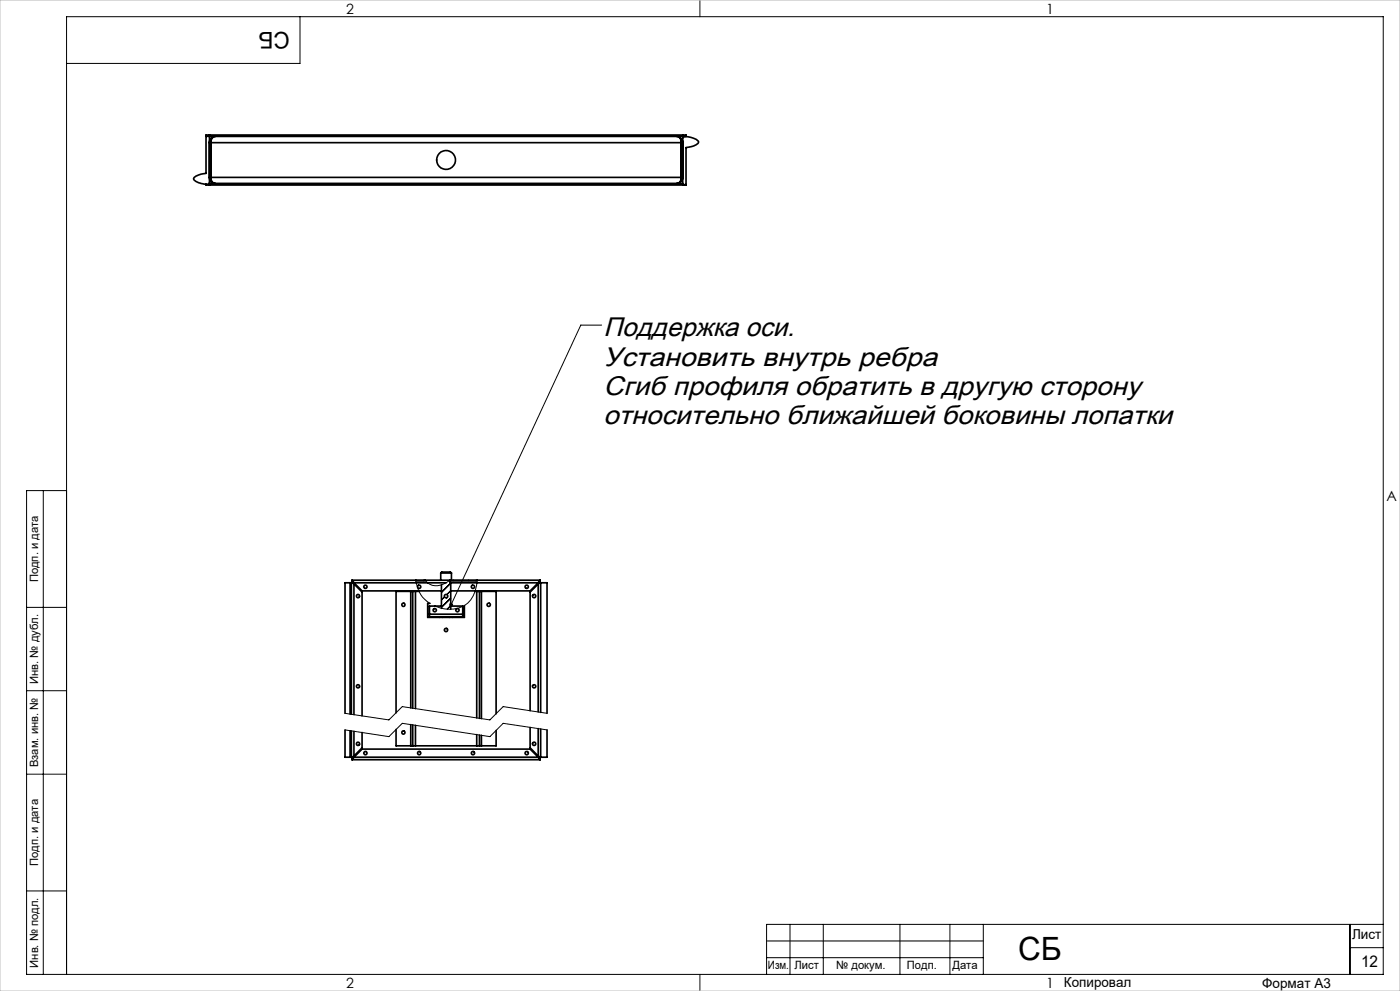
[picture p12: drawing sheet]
<svg xmlns="http://www.w3.org/2000/svg" width="420mm" height="297mm" viewBox="0 0 420 297" stroke-linecap="round" stroke-linejoin="round" font-family="sans-serif">
<g fill="none" stroke="#000" stroke-width=".3">
<path d="M90 5v14h-70M210 0v5M180.5 97.4h-6.3l-38.9 83.9M13 147v145M20 147h-12v145h407v-287h-395v287M124.7 173.9l.9 3.2M124.9 173.9l-.2 .1M125.7 177.2a7.7 7.7 0 0 0 3.3 3.6M127.1 173.9l-.1 .2M132.5 175.3h-.1M133.3 178.9l-.9 .9M135.2 174.8l-2.8 2.7"/>
<path d="M135.2 177l-1.1 1.2M135.2 179.3l-2.8 2.7M135.4 173.6l-.4 .3a6.2 6.2 0 0 1-6 1.2l-1.5-1.2M136.1 173.9l-.2 .2M140.6 173.9l-.2 .2M142.5 177.2a7.5 7.5 0 0 1-3.2 4.3M142.8 173.9l-.1 .2M143.2 173.9l-.6 3.2M8 182h12M130.5 181.6a10.1 10.1 0 0 0 8.3 .1M135.2 181.5l-1 1.1M8 207h12"/>
<path d="M103.5 218.8l13.2 2 4-4 26.3 4 4-4 13.1 2M103.5 213.8l13.2 2 4-4 26.3 4 4-4 13.1 2M8 232h12M8 267h12M237 277v15M247 277v15M270 277v15M285 277v15M295 277v15M405 277v15M415 277h-185v15M210 292v5"/>
<path d="M230 282h65M230 287h65M405 284h10"/>
</g>
<path d="M0 0h420v297h-420z" fill="none" stroke="#c0c0c0" stroke-width=".3"/>
<path d="M134.8 180.9a.58 .58 0 0 1 .8-.2 .58 .58 0 0 1 .2 .8 .58 .58 0 0 1-.7 .3l.2-.5-.3 .4-.2-.3z" fill="#000"/>
<g fill="none" stroke="#000" stroke-width=".5">
<path d="M61.8 40.5h1v14.5a4.7 4.7 0 0 1-4.7-1.4 1.65 1.65 0 0 1 1.4-1.1l2.3-.5zM61.8 55.2v.3h1M61.8 40.8h143M62.7 55h142.1M62.8 55v.5M62.8 40.5h142M62.8 55.5h142M63.2 53.2h-.4l.1 .4 .7 1.1M63.2 53.2l.1 .5M63.2 42.8v10.4M63.3 53.2v.3a1.53 1.53 0 0 0 1.4 1.5l-1.1-.3M63.3 42.2l-.1 .6"/>
<path d="M63.3 42.8h141M63.3 53.2h141M63.3 42.8v10.4M63.6 41.2l1.1-.4a1.61 1.61 0 0 0-1.4 2M63.6 41.2l-.7 1.1-.1 .5h.4M63.6 41.2l.1 .2M63.7 54.5l-.1 .2M203.9 54.5l.1 .2M204 41.2l-1.1-.4a1.61 1.61 0 0 1 1.4 2M204 41.2l.7 .9 .1 .7h-.4M204 41.2l-.1 .2M204.3 53.2v.3a1.53 1.53 0 0 1-1.4 1.5l1.1-.3"/>
<path d="M204.3 42.2l.1 .6M204.3 42.8v10.4M204.4 53.2h.4l-.1 .6-.7 .9M204.4 53.2l-.1 .5M204.4 42.8v10.4M204.8 40.5h1v.3h-1M204.8 55.3h1M204.8 40.5v.3M204.9 41.2a4.7 4.7 0 0 1 4.7 1.4 1.72 1.72 0 0 1-1.5 1.1l-2.3 .5v11.3h-1zM105 174.7h-1.5v39.1M105 174.7h.4M105 174.7v39.3"/>
<path d="M105.4 174.7h.3M105.4 174.7v39.4M105.6 174h56.4M105.6 174l.6 .7M105.7 174.7l.5 .3M105.7 174.7h28.1M105.8 174.7l.4 .3M106.2 174.7l2.4 2.4h23.8M106.2 175l2.4 2.4v37.2M106.2 175v39.2M123.2 177.2h.6M123.2 177.2h-4.4v36.4"/>
<path d="M123.2 177.2v35M123.8 177.2h.8M123.8 177.2v35.1M124.6 177.2h1.1M124.6 177.2v35.2M124.7 174.1h3M132.2 171.7h3.2M132.2 171.7l.3-.3h2.6l.3 .3M132.2 171.7v2.2M132.4 175.3v7M135 174.1h8.1M135.1 173.8v.9h26.8"/>
<path d="M135.2 174.7v7.9M135.4 171.7v1.9M142.5 177.2h.5M143 177.2h.8M143 177.2v38M143.8 177.2h.6M143.8 177.2v38.1M144.4 177.2h4.4v36.7M144.4 177.2v38.2M161.5 174.7l-2.5 2.4h-23.8M161.5 175l-2.5 2.4v35.6M161.5 175v38.4"/>
<path d="M161.8 174.7l-.3 .3M161.9 174.7l-.4 .3M161.9 174.7h.3M162 174l-.5 .7M162.2 174.7h1.9v39.1M162.2 174.7v38.8M128.8 184.1v.8h10v-.8M128.8 184.1h10M129 180.8h-.7v4.2h11v-3.5M131.9 184.9v.1M132.4 181.6h-3.6v2.5M132.8 184.9v.1"/>
<path d="M134.8 184.9v.1M135.2 181.6h3.6v2.5M135.8 184.9v.1M103.5 218.8v8.1h1.5M105 219v7.9M105.4 219.1v7.8M106.2 219.2v7.4M108.6 219.5v4.6l-2.4 2.5M118.8 218.6v4.9h4.4M123.2 217.2v6.3M123.8 217.2v6.3M124.6 217.4v6.1"/>
<path d="M148.8 218.9v4.6h-4.4M159 218v6.1l2.5 2.5M161.5 218.4v8.2M162.2 218.5v8.4M164.1 218.8v8.1h-1.9M105 226.9h.4M105.4 226.9h.3M105.6 227.6h56.4M105.7 226.9h56.2M106.2 226.9l-.6 .7M106.2 226.6l-.5 .3M106.2 226.6l-.4 .3"/>
<path d="M106.2 226.9l2.4-2.4h50.4l2.5 2.4M123.2 223.5h.6M123.8 223.5h.8M124.6 223.5h18.4M143 223.5h.8M143 220.2v3.3M143.8 223.5h.6M143.8 220.3v3.2M144.4 220.4v3.1M161.5 226.9l.5 .7M161.5 226.6l.4 .3M161.5 226.6l.3 .3"/>
<path d="M161.9 226.9h.3"/>
<circle cx="133.8" cy="47.9" r="2.83"/>
<circle cx="107.4" cy="178.6" r=".48"/>
<circle cx="109.6" cy="175.9" r=".49"/>
<circle cx="125.8" cy="175.9" r=".5"/>
<circle cx="133.8" cy="178.7" r=".51"/>
<circle cx="141.9" cy="175.9" r=".49"/>
<circle cx="158" cy="175.9" r=".49"/>
<circle cx="160.2" cy="178.6" r=".49"/>
<circle cx="121" cy="181.3" r=".49"/>
<circle cx="130.4" cy="182.9" r=".48"/>
<circle cx="133.8" cy="188.8" r=".5"/>
<circle cx="137.2" cy="182.9" r=".49"/>
<circle cx="146.6" cy="181.3" r=".49"/>
<circle cx="107.4" cy="205.7" r=".48"/>
<circle cx="121" cy="219.5" r=".49"/>
<circle cx="160.2" cy="205.7" r=".49"/>
<circle cx="107.4" cy="222.9" r=".49"/>
<circle cx="109.6" cy="225.7" r=".5"/>
<circle cx="125.8" cy="225.7" r=".49"/>
<circle cx="141.9" cy="225.7" r=".49"/>
<circle cx="158" cy="225.7" r=".5"/>
<circle cx="160.2" cy="222.9" r=".49"/>
</g>
<text font-size="9.6" x="305.4" y="287.8">СБ</text>
<g font-size="8">
<text x="181.1" y="100.8">Поддержка оси.</text>
<text x="181" y="109.6">Установить внутрь ребра</text>
<text x="181" y="118.4">Сгиб профиля обратить в другую сторону</text>
<text x="181" y="127.1">относительно ближайшей боковины лопатки</text>
</g>
<text font-size="6.9" x="86.9" y="9.4" transform="rotate(-180 86.9 9.4)">СБ</text>
<text font-size="4.8" x="408.3" y="289.7">12</text>
<g font-size="4.2">
<text x="103.8" y="4.2">2</text>
<text x="313.8" y="4.2">1</text>
<text x="415.9" y="150.2">A</text>
<text x="103.8" y="296.2">2</text>
<text x="313.8" y="296.2">1</text>
</g>
<g font-size="4.1">
<text x="405.6" y="281.5">Лист</text>
<text x="319.2" y="295.9">Копировал</text>
<text x="378.7" y="296">Формат А3</text>
</g>
<g font-size="3.4">
<text x="11.4" y="174.5" transform="rotate(-90 11.4 174.5)">Подп. и дата</text>
<text x="11.4" y="205" transform="rotate(-90 11.4 205)">Инв. № дубл.</text>
<text x="11.4" y="229.9" transform="rotate(-90 11.4 229.9)">Взам. инв. №</text>
<text x="11.4" y="259.5" transform="rotate(-90 11.4 259.5)">Подп. и дата</text>
<text x="11.4" y="290" transform="rotate(-90 11.4 290)">Инв. № подл.</text>
<text x="230.4" y="290.4">Изм.</text>
<text x="238.3" y="290.4">Лист</text>
<text x="250.9" y="290.4">№ докум.</text>
<text x="272.1" y="290.4">Подп.</text>
<text x="285.7" y="290.5">Дата</text>
</g>
</svg>
